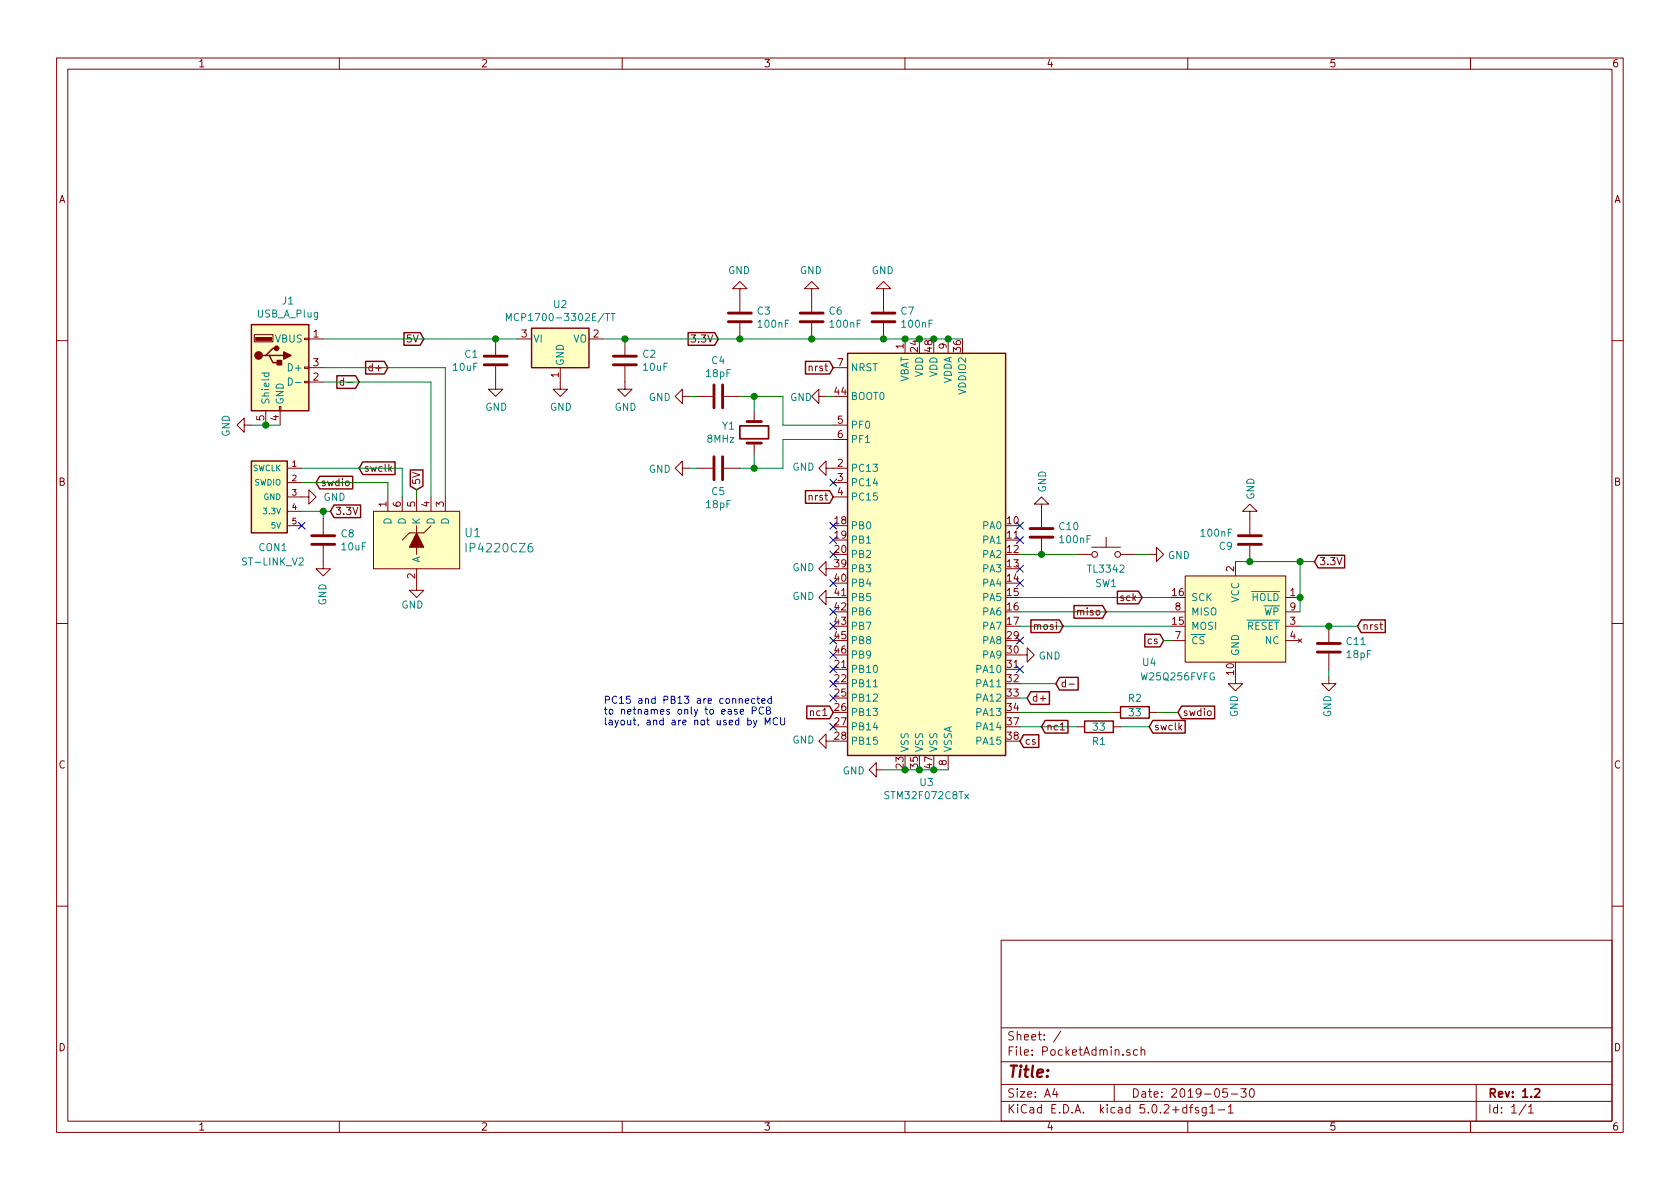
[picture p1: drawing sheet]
EESchema Schematic File Version 4
LIBS:PocketAdmin-cache
EELAYER 26 0
EELAYER END
$Descr A4 11693 8268
encoding utf-8
Sheet 1 1
Title ""
Date "2019-05-30"
Rev "1.2"
Comp ""
Comment1 ""
Comment2 ""
Comment3 ""
Comment4 ""
$EndDescr
$Comp
L Connector:USB_A J1
U 1 1
P 1950 2550
F 0 "J1" H 2005 3017 50  0000 C CNN
F 1 "USB_A_Plug" H 2005 2926 50  0000 C CNN
F 2 "Connector_USB:USB_A_CNCTech_1001-011-01101_Horizontal" H 2100 2500 50  0001 C CNN
F 3 " ~" H 2100 2500 50  0001 C CNN
	1    1950 2550
	1    0    0    -1  
$EndComp
$Comp
L MCU_ST_STM32F0:STM32F072C8Tx U3
U 1 1
P 6500 3850
F 0 "U3" H 6450 2264 50  0000 C CNN
F 1 "STM32F072C8Tx" H 6450 2173 50  0000 C CNN
F 2 "Package_QFP:LQFP-48_7x7mm_P0.5mm" H 5900 2450 50  0001 R CNN
F 3 "http://www.st.com/st-web-ui/static/active/en/resource/technical/document/datasheet/DM00090510.pdf" H 6500 3850 50  0001 C CNN
	1    6500 3850
	1    0    0    -1  
$EndComp
$Comp
L Device:Crystal Y1
U 1 1
P 5250 3000
F 0 "Y1" V 5204 2869 50  0000 R CNN
F 1 "8MHz" V 5295 2869 50  0000 R CNN
F 2 "Crystal:Crystal_SMD_5032-2Pin_5.0x3.2mm" H 5250 3000 50  0001 C CNN
F 3 "NX5032GA" H 5250 3000 50  0001 C CNN
	1    5250 3000
	0    1    1    0   
$EndComp
$Comp
L Device:C C5
U 1 1
P 5000 3250
F 0 "C5" V 5160 3250 50  0000 C CNN
F 1 "18pF" V 5251 3250 50  0000 C CNN
F 2 "Capacitor_SMD:C_0603_1608Metric" H 5038 3100 50  0001 C CNN
F 3 "C0G 10% 50V" H 5000 3250 50  0001 C CNN
	1    5000 3250
	0    1    1    0   
$EndComp
$Comp
L Device:C C4
U 1 1
P 5000 2750
F 0 "C4" V 4748 2750 50  0000 C CNN
F 1 "18pF" V 4839 2750 50  0000 C CNN
F 2 "Capacitor_SMD:C_0603_1608Metric" H 5038 2600 50  0001 C CNN
F 3 "C0G 10% 50V" H 5000 2750 50  0001 C CNN
	1    5000 2750
	0    1    1    0   
$EndComp
Wire Wire Line
	5150 3250 5250 3250
Wire Wire Line
	5250 3250 5250 3150
Wire Wire Line
	5250 2850 5250 2750
Wire Wire Line
	5250 2750 5150 2750
$Comp
L power:GND #PWR08
U 1 1
P 4800 3250
F 0 "#PWR08" H 4800 3000 50  0001 C CNN
F 1 "GND" V 4805 3122 50  0000 R CNN
F 2 "" H 4800 3250 50  0001 C CNN
F 3 "" H 4800 3250 50  0001 C CNN
	1    4800 3250
	0    1    1    0   
$EndComp
$Comp
L power:GND #PWR07
U 1 1
P 4800 2750
F 0 "#PWR07" H 4800 2500 50  0001 C CNN
F 1 "GND" V 4805 2622 50  0000 R CNN
F 2 "" H 4800 2750 50  0001 C CNN
F 3 "" H 4800 2750 50  0001 C CNN
	1    4800 2750
	0    1    1    0   
$EndComp
Wire Wire Line
	4800 2750 4850 2750
Wire Wire Line
	4850 3250 4800 3250
Wire Wire Line
	5250 3250 5450 3250
Wire Wire Line
	5450 3250 5450 3050
Wire Wire Line
	5450 3050 5800 3050
Connection ~ 5250 3250
Wire Wire Line
	5800 2950 5450 2950
Wire Wire Line
	5450 2950 5450 2750
Wire Wire Line
	5450 2750 5250 2750
Connection ~ 5250 2750
$Comp
L Device:C C7
U 1 1
P 6150 2200
F 0 "C7" H 6265 2246 50  0000 L CNN
F 1 "100nF" H 6265 2155 50  0000 L CNN
F 2 "Capacitor_SMD:C_0603_1608Metric" H 6188 2050 50  0001 C CNN
F 3 "X7R 10% 50V" H 6150 2200 50  0001 C CNN
	1    6150 2200
	1    0    0    -1  
$EndComp
$Comp
L Device:C C6
U 1 1
P 5650 2200
F 0 "C6" H 5765 2246 50  0000 L CNN
F 1 "100nF" H 5765 2155 50  0000 L CNN
F 2 "Capacitor_SMD:C_0603_1608Metric" H 5688 2050 50  0001 C CNN
F 3 "X7R 10% 50V" H 5650 2200 50  0001 C CNN
	1    5650 2200
	1    0    0    -1  
$EndComp
$Comp
L Device:C C3
U 1 1
P 5150 2200
F 0 "C3" H 5265 2246 50  0000 L CNN
F 1 "100nF" H 5265 2155 50  0000 L CNN
F 2 "Capacitor_SMD:C_0603_1608Metric" H 5188 2050 50  0001 C CNN
F 3 "X7R 10% 50V" H 5150 2200 50  0001 C CNN
	1    5150 2200
	1    0    0    -1  
$EndComp
Wire Wire Line
	5150 2350 5650 2350
Wire Wire Line
	5650 2350 6150 2350
Connection ~ 5650 2350
Wire Wire Line
	6150 2350 6300 2350
Connection ~ 6150 2350
Wire Wire Line
	6300 2350 6400 2350
Connection ~ 6300 2350
Wire Wire Line
	6400 2350 6500 2350
Connection ~ 6400 2350
Wire Wire Line
	6500 2350 6600 2350
Connection ~ 6500 2350
Wire Wire Line
	6600 2350 6700 2350
Connection ~ 6600 2350
$Comp
L Regulator_Linear:MCP1700-3302E_SOT23 U2
U 1 1
P 3900 2350
F 0 "U2" H 3900 2592 50  0000 C CNN
F 1 "MCP1700-3302E/TT" H 3900 2501 50  0000 C CNN
F 2 "Package_TO_SOT_SMD:SOT-23" H 3900 2575 50  0001 C CNN
F 3 "http://ww1.microchip.com/downloads/en/DeviceDoc/20001826C.pdf" H 3900 2350 50  0001 C CNN
	1    3900 2350
	1    0    0    -1  
$EndComp
$Comp
L power:GND #PWR09
U 1 1
P 5150 2050
F 0 "#PWR09" H 5150 1800 50  0001 C CNN
F 1 "GND" H 5155 1877 50  0000 C CNN
F 2 "" H 5150 2050 50  0001 C CNN
F 3 "" H 5150 2050 50  0001 C CNN
	1    5150 2050
	-1   0    0    1   
$EndComp
$Comp
L power:GND #PWR010
U 1 1
P 5650 2050
F 0 "#PWR010" H 5650 1800 50  0001 C CNN
F 1 "GND" H 5655 1877 50  0000 C CNN
F 2 "" H 5650 2050 50  0001 C CNN
F 3 "" H 5650 2050 50  0001 C CNN
	1    5650 2050
	-1   0    0    1   
$EndComp
$Comp
L power:GND #PWR011
U 1 1
P 6150 2050
F 0 "#PWR011" H 6150 1800 50  0001 C CNN
F 1 "GND" H 6155 1877 50  0000 C CNN
F 2 "" H 6150 2050 50  0001 C CNN
F 3 "" H 6150 2050 50  0001 C CNN
	1    6150 2050
	-1   0    0    1   
$EndComp
$Comp
L power:GND #PWR05
U 1 1
P 3900 2650
F 0 "#PWR05" H 3900 2400 50  0001 C CNN
F 1 "GND" H 3905 2477 50  0000 C CNN
F 2 "" H 3900 2650 50  0001 C CNN
F 3 "" H 3900 2650 50  0001 C CNN
	1    3900 2650
	1    0    0    -1  
$EndComp
Wire Wire Line
	4200 2350 4350 2350
Connection ~ 5150 2350
Text GLabel 5000 2350 0    50   Input ~ 0
3.3V
Text GLabel 2950 2350 0    50   Input ~ 0
5V
$Comp
L Device:C C2
U 1 1
P 4350 2500
F 0 "C2" H 4468 2546 50  0000 L CNN
F 1 "10uF" H 4468 2455 50  0000 L CNN
F 2 "Capacitor_SMD:C_0805_2012Metric" H 4388 2350 50  0001 C CNN
F 3 "X5R 10% 10V" H 4350 2500 50  0001 C CNN
	1    4350 2500
	1    0    0    -1  
$EndComp
$Comp
L Device:C C1
U 1 1
P 3450 2500
F 0 "C1" H 3333 2546 50  0000 R CNN
F 1 "10uF" H 3333 2455 50  0000 R CNN
F 2 "Capacitor_SMD:C_0805_2012Metric" H 3488 2350 50  0001 C CNN
F 3 "X5R 10% 10V" H 3450 2500 50  0001 C CNN
	1    3450 2500
	1    0    0    -1  
$EndComp
Connection ~ 3450 2350
Wire Wire Line
	3450 2350 3600 2350
$Comp
L power:GND #PWR04
U 1 1
P 3450 2650
F 0 "#PWR04" H 3450 2400 50  0001 C CNN
F 1 "GND" H 3455 2477 50  0000 C CNN
F 2 "" H 3450 2650 50  0001 C CNN
F 3 "" H 3450 2650 50  0001 C CNN
	1    3450 2650
	1    0    0    -1  
$EndComp
$Comp
L power:GND #PWR06
U 1 1
P 4350 2650
F 0 "#PWR06" H 4350 2400 50  0001 C CNN
F 1 "GND" H 4355 2477 50  0000 C CNN
F 2 "" H 4350 2650 50  0001 C CNN
F 3 "" H 4350 2650 50  0001 C CNN
	1    4350 2650
	1    0    0    -1  
$EndComp
$Comp
L power:GND #PWR012
U 1 1
P 6150 5350
F 0 "#PWR012" H 6150 5100 50  0001 C CNN
F 1 "GND" V 6155 5222 50  0000 R CNN
F 2 "" H 6150 5350 50  0001 C CNN
F 3 "" H 6150 5350 50  0001 C CNN
	1    6150 5350
	0    1    1    0   
$EndComp
Wire Wire Line
	6150 5350 6300 5350
Wire Wire Line
	6300 5350 6400 5350
Connection ~ 6300 5350
Wire Wire Line
	6400 5350 6500 5350
Connection ~ 6400 5350
Wire Wire Line
	6500 5350 6600 5350
Connection ~ 6500 5350
Text GLabel 7150 4850 2    50   Input ~ 0
d+
Text GLabel 7350 4750 2    50   Input ~ 0
d-
Wire Wire Line
	7350 4750 7100 4750
Wire Wire Line
	7150 4850 7100 4850
Text GLabel 2500 2650 0    50   Input ~ 0
d-
Text GLabel 2700 2550 0    50   Input ~ 0
d+
Wire Wire Line
	3000 2650 2250 2650
Wire Wire Line
	2250 2550 3100 2550
$Comp
L power:GND #PWR01
U 1 1
P 1750 2950
F 0 "#PWR01" H 1750 2700 50  0001 C CNN
F 1 "GND" H 1755 2777 50  0000 C CNN
F 2 "" H 1750 2950 50  0001 C CNN
F 3 "" H 1750 2950 50  0001 C CNN
	1    1750 2950
	0    1    1    0   
$EndComp
Wire Wire Line
	1950 2950 1850 2950
Wire Wire Line
	1850 2950 1750 2950
Connection ~ 1850 2950
$Comp
L PocketAdmin:ST-LINK_V2 CON1
U 1 1
P 1900 3450
F 0 "CON1" H 1900 3100 50  0000 C CNN
F 1 "ST-LINK_V2" H 1900 3000 50  0000 C CNN
F 2 "Connector_PinHeader_2.54mm:PinHeader_1x05_P2.54mm_Vertical" V 1150 3500 50  0001 C CNN
F 3 "" H 2100 3450 50  0000 C CNN
	1    1900 3450
	1    0    0    -1  
$EndComp
$Comp
L PocketAdmin:IP4220CZ6 U1
U 1 1
P 2900 3750
F 0 "U1" H 3228 3803 60  0000 L CNN
F 1 "IP4220CZ6" H 3228 3697 60  0000 L CNN
F 2 "Package_SO:TSOP-6_1.65x3.05mm_P0.95mm" H 2900 3650 60  0001 C CNN
F 3 "" H 2900 3650 60  0001 C CNN
	1    2900 3750
	1    0    0    -1  
$EndComp
Text GLabel 8000 5050 2    50   Input ~ 0
swclk
Text GLabel 8200 4950 2    50   Input ~ 0
swdio
Wire Wire Line
	7500 5050 7100 5050
Wire Wire Line
	7750 4950 7100 4950
Text GLabel 2200 3350 2    50   Input ~ 0
swdio
Text GLabel 2500 3250 2    50   Input ~ 0
swclk
$Comp
L power:GND #PWR03
U 1 1
P 2900 4050
F 0 "#PWR03" H 2900 3800 50  0001 C CNN
F 1 "GND" H 2950 3900 50  0000 R CNN
F 2 "" H 2900 4050 50  0001 C CNN
F 3 "" H 2900 4050 50  0001 C CNN
	1    2900 4050
	1    0    0    -1  
$EndComp
Wire Wire Line
	3000 3450 3000 2650
Wire Wire Line
	3100 2550 3100 3450
Wire Wire Line
	2700 3450 2700 3350
Wire Wire Line
	2800 3450 2800 3250
$Comp
L power:GND #PWR02
U 1 1
P 2100 3450
F 0 "#PWR02" H 2100 3200 50  0001 C CNN
F 1 "GND" V 2100 3300 50  0000 R CNN
F 2 "" H 2100 3450 50  0001 C CNN
F 3 "" H 2100 3450 50  0001 C CNN
	1    2100 3450
	0    -1   1    0   
$EndComp
Wire Wire Line
	2800 3250 2100 3250
Wire Wire Line
	2700 3350 2100 3350
Text GLabel 2300 3550 2    50   Input ~ 0
3.3V
NoConn ~ 2100 3650
NoConn ~ 5800 3350
NoConn ~ 5800 3650
NoConn ~ 5800 3750
NoConn ~ 5800 3850
NoConn ~ 5800 4050
NoConn ~ 5800 4250
NoConn ~ 5800 4350
NoConn ~ 5800 4450
NoConn ~ 5800 4550
NoConn ~ 5800 4650
NoConn ~ 5800 4750
NoConn ~ 5800 4850
NoConn ~ 5800 5050
NoConn ~ 7100 4450
NoConn ~ 7100 3950
NoConn ~ 7100 3750
NoConn ~ 7100 3650
Wire Wire Line
	8050 4950 8200 4950
Wire Wire Line
	7800 5050 8000 5050
$Comp
L Device:R R1
U 1 1
P 7650 5050
F 0 "R1" V 7750 5050 50  0000 C CNN
F 1 "33" V 7650 5050 50  0000 C CNN
F 2 "Resistor_SMD:R_0603_1608Metric" V 7580 5050 50  0001 C CNN
F 3 "5%" H 7650 5050 50  0001 C CNN
	1    7650 5050
	0    1    1    0   
$EndComp
$Comp
L Device:R R2
U 1 1
P 7900 4950
F 0 "R2" V 7800 4950 50  0000 C CNN
F 1 "33" V 7900 4950 50  0000 C CNN
F 2 "Resistor_SMD:R_0603_1608Metric" V 7830 4950 50  0001 C CNN
F 3 "5%" H 7900 4950 50  0001 C CNN
	1    7900 4950
	0    1    1    0   
$EndComp
Wire Wire Line
	2250 2350 3450 2350
Text GLabel 2900 3400 1    50   Input ~ 0
5V
Wire Wire Line
	2900 3400 2900 3450
NoConn ~ 7100 4650
NoConn ~ 7100 4050
$Comp
L Device:C C8
U 1 1
P 2250 3750
F 0 "C8" H 2368 3796 50  0000 L CNN
F 1 "10uF" H 2368 3705 50  0000 L CNN
F 2 "Capacitor_SMD:C_0805_2012Metric" H 2288 3600 50  0001 C CNN
F 3 "X5R 10% 10V" H 2250 3750 50  0001 C CNN
	1    2250 3750
	1    0    0    -1  
$EndComp
$Comp
L power:GND #PWR013
U 1 1
P 2250 3900
F 0 "#PWR013" H 2250 3650 50  0001 C CNN
F 1 "GND" V 2250 3750 50  0000 R CNN
F 2 "" H 2250 3900 50  0001 C CNN
F 3 "" H 2250 3900 50  0001 C CNN
	1    2250 3900
	-1   0    0    -1  
$EndComp
Wire Wire Line
	2100 3550 2250 3550
Wire Wire Line
	2250 3600 2250 3550
Connection ~ 2250 3550
Wire Wire Line
	2250 3550 2300 3550
$Comp
L PocketAdmin:W25Q256FVFG U4
U 1 1
P 8600 4300
F 0 "U4" H 9200 4000 50  0000 C CNN
F 1 "W25Q256FVFG" H 9000 3900 50  0000 C CNN
F 2 "Package_SO:SOIC-16W_7.5x10.3mm_P1.27mm" H 8600 4250 50  0001 C CNN
F 3 "https://www.winbond.com/resource-files/w25q256fv_revg1_120214_qpi_website_rev_g.pdf" H 8600 4250 50  0001 C CNN
	1    8600 4300
	-1   0    0    -1  
$EndComp
$Comp
L power:GND #PWR0101
U 1 1
P 8600 4700
F 0 "#PWR0101" H 8600 4450 50  0001 C CNN
F 1 "GND" V 8605 4572 50  0000 R CNN
F 2 "" H 8600 4700 50  0001 C CNN
F 3 "" H 8600 4700 50  0001 C CNN
	1    8600 4700
	-1   0    0    -1  
$EndComp
Wire Wire Line
	7100 4150 8150 4150
Wire Wire Line
	8150 4250 7100 4250
Wire Wire Line
	7100 4350 8150 4350
Wire Wire Line
	8600 3900 8700 3900
$Comp
L Device:C C9
U 1 1
P 8700 3750
F 0 "C9" H 8815 3796 50  0000 L CNN
F 1 "100nF" H 8815 3705 50  0000 L CNN
F 2 "Capacitor_SMD:C_0603_1608Metric" H 8738 3600 50  0001 C CNN
F 3 "X7R 10% 50V" H 8700 3750 50  0001 C CNN
	1    8700 3750
	-1   0    0    1   
$EndComp
Text GLabel 9150 3900 2    50   Input ~ 0
3.3V
$Comp
L power:GND #PWR0102
U 1 1
P 8700 3600
F 0 "#PWR0102" H 8700 3350 50  0001 C CNN
F 1 "GND" V 8705 3472 50  0000 R CNN
F 2 "" H 8700 3600 50  0001 C CNN
F 3 "" H 8700 3600 50  0001 C CNN
	1    8700 3600
	1    0    0    1   
$EndComp
Connection ~ 8700 3900
Wire Wire Line
	8700 3900 9050 3900
Text GLabel 7950 4150 0    50   Input ~ 0
sck
Text GLabel 7700 4250 0    50   Input ~ 0
miso
Text GLabel 7400 4350 0    50   Input ~ 0
mosi
Text GLabel 8100 4450 0    50   Input ~ 0
cs
Text GLabel 7100 5150 2    50   Input ~ 0
cs
Wire Wire Line
	8100 4450 8150 4450
$Comp
L Switch:SW_Push SW1
U 1 1
P 7700 3850
F 0 "SW1" H 7700 3650 50  0000 C CNN
F 1 "TL3342" H 7700 3750 50  0000 C CNN
F 2 "Button_Switch_SMD:SW_SPST_TL3342" H 7700 4050 50  0001 C CNN
F 3 "" H 7700 4050 50  0001 C CNN
	1    7700 3850
	1    0    0    -1  
$EndComp
$Comp
L power:GND #PWR0103
U 1 1
P 8000 3850
F 0 "#PWR0103" H 8000 3600 50  0001 C CNN
F 1 "GND" V 8005 3722 50  0000 R CNN
F 2 "" H 8000 3850 50  0001 C CNN
F 3 "" H 8000 3850 50  0001 C CNN
	1    8000 3850
	0    -1   1    0   
$EndComp
Wire Wire Line
	8000 3850 7900 3850
Wire Wire Line
	7250 3850 7100 3850
$Comp
L Device:C C10
U 1 1
P 7250 3700
F 0 "C10" H 7365 3746 50  0000 L CNN
F 1 "100nF" H 7365 3655 50  0000 L CNN
F 2 "Capacitor_SMD:C_0603_1608Metric" H 7288 3550 50  0001 C CNN
F 3 "X7R 10% 50V" H 7250 3700 50  0001 C CNN
	1    7250 3700
	1    0    0    -1  
$EndComp
$Comp
L power:GND #PWR0104
U 1 1
P 7250 3550
F 0 "#PWR0104" H 7250 3300 50  0001 C CNN
F 1 "GND" V 7255 3422 50  0000 R CNN
F 2 "" H 7250 3550 50  0001 C CNN
F 3 "" H 7250 3550 50  0001 C CNN
	1    7250 3550
	1    0    0    1   
$EndComp
Connection ~ 7250 3850
Wire Wire Line
	7250 3850 7500 3850
Text GLabel 5800 4950 0    50   Input ~ 0
nc1
Text GLabel 7250 5050 2    50   Input ~ 0
nc1
Connection ~ 4350 2350
Wire Wire Line
	4350 2350 5150 2350
$Comp
L power:GND #PWR0105
U 1 1
P 5750 2750
F 0 "#PWR0105" H 5750 2500 50  0001 C CNN
F 1 "GND" V 5755 2577 50  0000 C CNN
F 2 "" H 5750 2750 50  0001 C CNN
F 3 "" H 5750 2750 50  0001 C CNN
	1    5750 2750
	0    1    1    0   
$EndComp
Wire Wire Line
	5750 2750 5800 2750
Text GLabel 5800 2550 0    50   Input ~ 0
nrst
Text GLabel 5800 3450 0    50   Input ~ 0
nrst
Text GLabel 9450 4350 2    50   Input ~ 0
nrst
$Comp
L Device:C C11
U 1 1
P 9250 4500
F 0 "C11" H 9365 4546 50  0000 L CNN
F 1 "18pF" H 9365 4455 50  0000 L CNN
F 2 "Capacitor_SMD:C_0603_1608Metric" H 9288 4350 50  0001 C CNN
F 3 "C0G 10% 50V" H 9250 4500 50  0001 C CNN
	1    9250 4500
	1    0    0    -1  
$EndComp
Wire Wire Line
	9450 4350 9250 4350
Wire Wire Line
	9250 4350 9050 4350
Connection ~ 9250 4350
$Comp
L power:GND #PWR0106
U 1 1
P 9250 4700
F 0 "#PWR0106" H 9250 4450 50  0001 C CNN
F 1 "GND" V 9255 4572 50  0000 R CNN
F 2 "" H 9250 4700 50  0001 C CNN
F 3 "" H 9250 4700 50  0001 C CNN
	1    9250 4700
	-1   0    0    -1  
$EndComp
Wire Wire Line
	9250 4700 9250 4650
Text Notes 4200 5050 0    50   ~ 0
PC15 and PB13 are connected \nto netnames only to ease PCB\nlayout, and are not used by MCU
Wire Wire Line
	9050 3900 9050 4150
Connection ~ 9050 4150
Wire Wire Line
	9050 4150 9050 4250
Wire Wire Line
	9150 3900 9050 3900
Connection ~ 9050 3900
$Comp
L power:GND #PWR0107
U 1 1
P 5800 3250
F 0 "#PWR0107" H 5800 3000 50  0001 C CNN
F 1 "GND" V 5805 3122 50  0000 R CNN
F 2 "" H 5800 3250 50  0001 C CNN
F 3 "" H 5800 3250 50  0001 C CNN
	1    5800 3250
	0    1    -1   0   
$EndComp
$Comp
L power:GND #PWR0108
U 1 1
P 5800 3950
F 0 "#PWR0108" H 5800 3700 50  0001 C CNN
F 1 "GND" V 5805 3822 50  0000 R CNN
F 2 "" H 5800 3950 50  0001 C CNN
F 3 "" H 5800 3950 50  0001 C CNN
	1    5800 3950
	0    1    -1   0   
$EndComp
$Comp
L power:GND #PWR0109
U 1 1
P 5800 4150
F 0 "#PWR0109" H 5800 3900 50  0001 C CNN
F 1 "GND" V 5805 4022 50  0000 R CNN
F 2 "" H 5800 4150 50  0001 C CNN
F 3 "" H 5800 4150 50  0001 C CNN
	1    5800 4150
	0    1    -1   0   
$EndComp
$Comp
L power:GND #PWR0110
U 1 1
P 7100 4550
F 0 "#PWR0110" H 7100 4300 50  0001 C CNN
F 1 "GND" V 7105 4422 50  0000 R CNN
F 2 "" H 7100 4550 50  0001 C CNN
F 3 "" H 7100 4550 50  0001 C CNN
	1    7100 4550
	0    -1   1    0   
$EndComp
$Comp
L power:GND #PWR0111
U 1 1
P 5800 5150
F 0 "#PWR0111" H 5800 4900 50  0001 C CNN
F 1 "GND" V 5805 5022 50  0000 R CNN
F 2 "" H 5800 5150 50  0001 C CNN
F 3 "" H 5800 5150 50  0001 C CNN
	1    5800 5150
	0    1    -1   0   
$EndComp
$EndSCHEMATC
